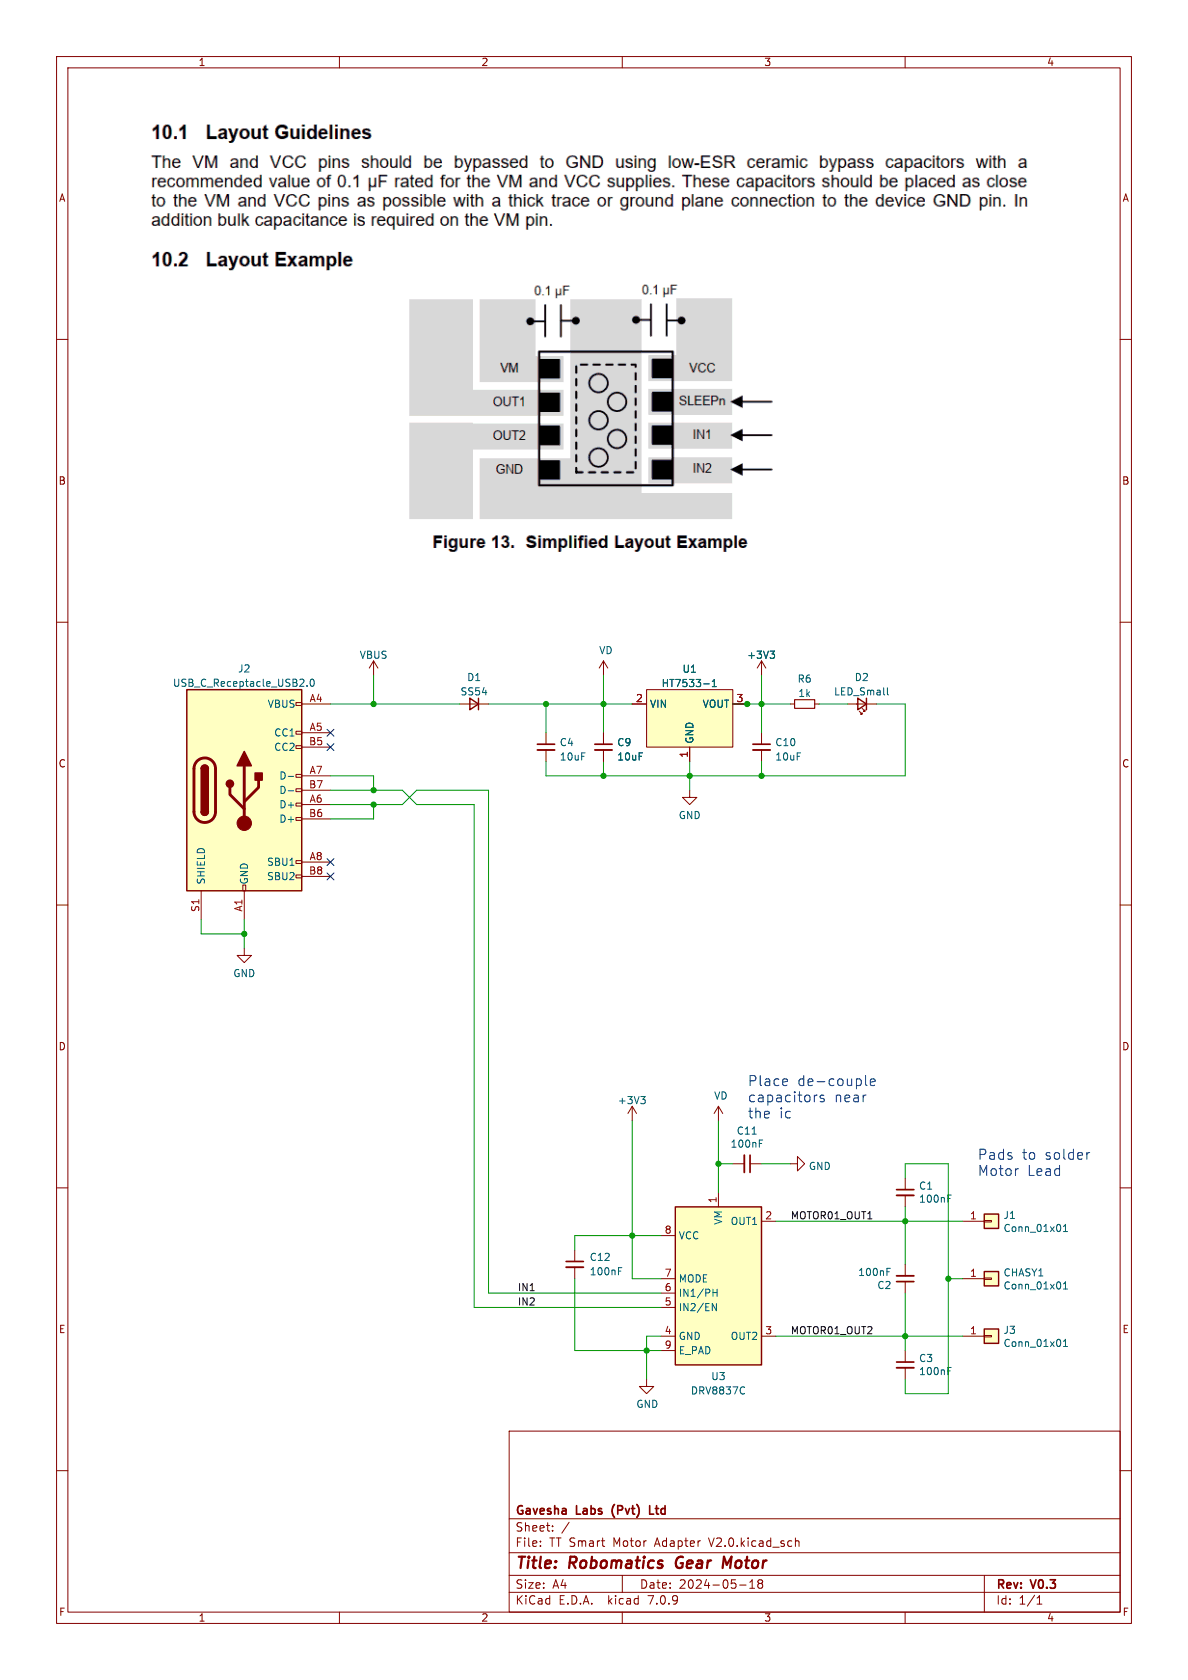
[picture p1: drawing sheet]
(kicad_sch (version 20230121) (generator eeschema)

 (paper "A4" portrait)

 (title_block
  (title "Robomatics Gear Motor")
  (date "2024-05-18")
  (rev "V0.3")
  (company "Gavesha Labs (Pvt) Ltd"))

 (lib_symbols
  (symbol "Connector:USB_C_Receptacle_USB2.0" (pin_names (offset 1.016)) (in_bom yes) (on_board yes)
   (property "Reference" "J" (at -10.16 19.05 0) (effects (font (size 1.27 1.27)) (justify left)))
   (property "Value" "USB_C_Receptacle_USB2.0" (at 19.05 19.05 0) (effects (font (size 1.27 1.27)) (justify right)))
   (property "Footprint" "" (at 3.81 0 0) (effects (font (size 1.27 1.27)) hide))
   (property "Datasheet" "https://www.usb.org/sites/default/files/documents/usb_type-c.zip" (at 3.81 0 0) (effects (font (size 1.27 1.27)) hide))
   (symbol "USB_C_Receptacle_USB2.0_0_0"
    (rectangle (start -0.254 -17.78) (end 0.254 -16.764) (stroke (width 0) (type default)) (fill (type none)))
    (rectangle (start 10.16 -14.986) (end 9.144 -15.494) (stroke (width 0) (type default)) (fill (type none)))
    (rectangle (start 10.16 -12.446) (end 9.144 -12.954) (stroke (width 0) (type default)) (fill (type none)))
    (rectangle (start 10.16 -4.826) (end 9.144 -5.334) (stroke (width 0) (type default)) (fill (type none)))
    (rectangle (start 10.16 -2.286) (end 9.144 -2.794) (stroke (width 0) (type default)) (fill (type none)))
    (rectangle (start 10.16 0.254) (end 9.144 -0.254) (stroke (width 0) (type default)) (fill (type none)))
    (rectangle (start 10.16 2.794) (end 9.144 2.286) (stroke (width 0) (type default)) (fill (type none)))
    (rectangle (start 10.16 7.874) (end 9.144 7.366) (stroke (width 0) (type default)) (fill (type none)))
    (rectangle (start 10.16 10.414) (end 9.144 9.906) (stroke (width 0) (type default)) (fill (type none)))
    (rectangle (start 10.16 15.494) (end 9.144 14.986) (stroke (width 0) (type default)) (fill (type none))))
   (symbol "USB_C_Receptacle_USB2.0_0_1"
    (rectangle (start -10.16 17.78) (end 10.16 -17.78) (stroke (width 0.254) (type default)) (fill (type background)))
    (arc (start -8.89 -3.81) (mid -6.985 -5.7067) (end -5.08 -3.81) (stroke (width 0.508) (type default)) (fill (type none)))
    (arc (start -7.62 -3.81) (mid -6.985 -4.4423) (end -6.35 -3.81) (stroke (width 0.254) (type default)) (fill (type none)))
    (arc (start -7.62 -3.81) (mid -6.985 -4.4423) (end -6.35 -3.81) (stroke (width 0.254) (type default)) (fill (type outline)))
    (rectangle (start -7.62 -3.81) (end -6.35 3.81) (stroke (width 0.254) (type default)) (fill (type outline)))
    (arc (start -6.35 3.81) (mid -6.985 4.4423) (end -7.62 3.81) (stroke (width 0.254) (type default)) (fill (type none)))
    (arc (start -6.35 3.81) (mid -6.985 4.4423) (end -7.62 3.81) (stroke (width 0.254) (type default)) (fill (type outline)))
    (arc (start -5.08 3.81) (mid -6.985 5.7067) (end -8.89 3.81) (stroke (width 0.508) (type default)) (fill (type none)))
    (circle (center -2.54 1.143) (radius 0.635) (stroke (width 0.254) (type default)) (fill (type outline)))
    (circle (center 0 -5.842) (radius 1.27) (stroke (width 0) (type default)) (fill (type outline)))
    (polyline (pts (xy -8.89 -3.81) (xy -8.89 3.81)) (stroke (width 0.508) (type default)) (fill (type none)))
    (polyline (pts (xy -5.08 3.81) (xy -5.08 -3.81)) (stroke (width 0.508) (type default)) (fill (type none)))
    (polyline (pts (xy 0 -5.842) (xy 0 4.318)) (stroke (width 0.508) (type default)) (fill (type none)))
    (polyline (pts (xy 0 -3.302) (xy -2.54 -0.762) (xy -2.54 0.508)) (stroke (width 0.508) (type default)) (fill (type none)))
    (polyline (pts (xy 0 -2.032) (xy 2.54 0.508) (xy 2.54 1.778)) (stroke (width 0.508) (type default)) (fill (type none)))
    (polyline (pts (xy -1.27 4.318) (xy 0 6.858) (xy 1.27 4.318) (xy -1.27 4.318)) (stroke (width 0.254) (type default)) (fill (type outline)))
    (rectangle (start 1.905 1.778) (end 3.175 3.048) (stroke (width 0.254) (type default)) (fill (type outline))))
   (symbol "USB_C_Receptacle_USB2.0_1_1"
    (pin passive line (at 0 -22.86 90) (length 5.08) (name "GND" (effects (font (size 1.27 1.27)))) (number "A1" (effects (font (size 1.27 1.27)))))
    (pin passive line (at 0 -22.86 90) (length 5.08) hide (name "GND" (effects (font (size 1.27 1.27)))) (number "A12" (effects (font (size 1.27 1.27)))))
    (pin passive line (at 15.24 15.24 180) (length 5.08) (name "VBUS" (effects (font (size 1.27 1.27)))) (number "A4" (effects (font (size 1.27 1.27)))))
    (pin bidirectional line (at 15.24 10.16 180) (length 5.08) (name "CC1" (effects (font (size 1.27 1.27)))) (number "A5" (effects (font (size 1.27 1.27)))))
    (pin bidirectional line (at 15.24 -2.54 180) (length 5.08) (name "D+" (effects (font (size 1.27 1.27)))) (number "A6" (effects (font (size 1.27 1.27)))))
    (pin bidirectional line (at 15.24 2.54 180) (length 5.08) (name "D-" (effects (font (size 1.27 1.27)))) (number "A7" (effects (font (size 1.27 1.27)))))
    (pin bidirectional line (at 15.24 -12.7 180) (length 5.08) (name "SBU1" (effects (font (size 1.27 1.27)))) (number "A8" (effects (font (size 1.27 1.27)))))
    (pin passive line (at 15.24 15.24 180) (length 5.08) hide (name "VBUS" (effects (font (size 1.27 1.27)))) (number "A9" (effects (font (size 1.27 1.27)))))
    (pin passive line (at 0 -22.86 90) (length 5.08) hide (name "GND" (effects (font (size 1.27 1.27)))) (number "B1" (effects (font (size 1.27 1.27)))))
    (pin passive line (at 0 -22.86 90) (length 5.08) hide (name "GND" (effects (font (size 1.27 1.27)))) (number "B12" (effects (font (size 1.27 1.27)))))
    (pin passive line (at 15.24 15.24 180) (length 5.08) hide (name "VBUS" (effects (font (size 1.27 1.27)))) (number "B4" (effects (font (size 1.27 1.27)))))
    (pin bidirectional line (at 15.24 7.62 180) (length 5.08) (name "CC2" (effects (font (size 1.27 1.27)))) (number "B5" (effects (font (size 1.27 1.27)))))
    (pin bidirectional line (at 15.24 -5.08 180) (length 5.08) (name "D+" (effects (font (size 1.27 1.27)))) (number "B6" (effects (font (size 1.27 1.27)))))
    (pin bidirectional line (at 15.24 0 180) (length 5.08) (name "D-" (effects (font (size 1.27 1.27)))) (number "B7" (effects (font (size 1.27 1.27)))))
    (pin bidirectional line (at 15.24 -15.24 180) (length 5.08) (name "SBU2" (effects (font (size 1.27 1.27)))) (number "B8" (effects (font (size 1.27 1.27)))))
    (pin passive line (at 15.24 15.24 180) (length 5.08) hide (name "VBUS" (effects (font (size 1.27 1.27)))) (number "B9" (effects (font (size 1.27 1.27)))))
    (pin passive line (at -7.62 -22.86 90) (length 5.08) (name "SHIELD" (effects (font (size 1.27 1.27)))) (number "S1" (effects (font (size 1.27 1.27)))))))
  (symbol "Connector_Generic:Conn_01x01" (pin_names (offset 1.016) hide) (in_bom yes) (on_board yes)
   (property "Reference" "J" (at 0 2.54 0) (effects (font (size 1.27 1.27))))
   (property "Value" "Conn_01x01" (at 0 -2.54 0) (effects (font (size 1.27 1.27))))
   (property "Footprint" "" (at 0 0 0) (effects (font (size 1.27 1.27)) hide))
   (property "Datasheet" "~" (at 0 0 0) (effects (font (size 1.27 1.27)) hide))
   (symbol "Conn_01x01_1_1"
    (rectangle (start -1.27 0.127) (end 0 -0.127) (stroke (width 0.1524) (type default)) (fill (type none)))
    (rectangle (start -1.27 1.27) (end 1.27 -1.27) (stroke (width 0.254) (type default)) (fill (type background)))
    (pin passive line (at -5.08 0 0) (length 3.81) (name "Pin_1" (effects (font (size 1.27 1.27)))) (number "1" (effects (font (size 1.27 1.27)))))))
  (symbol "DRV8212_1" (in_bom yes) (on_board yes)
   (property "Reference" "U" (at 0 -17.78 0) (effects (font (size 1.27 1.27))))
   (property "Value" "DRV8212_1" (at 0 -20.32 0) (effects (font (size 1.27 1.27))))
   (property "Footprint" "Package_SON:WSON-8-1EP_2x2mm_P0.5mm_EP0.9x1.6mm_ThermalVias" (at 0 12.7 0) (effects (font (size 1.27 1.27)) hide))
   (property "Datasheet" "" (at 0 12.7 0) (effects (font (size 1.27 1.27)) hide))
   (symbol "DRV8212_1_1_1"
    (rectangle (start -7.62 12.7) (end 7.62 -15.24) (stroke (width 0.254) (type default)) (fill (type background)))
    (pin power_in line (at 0 15.24 270) (length 2.54) (name "VM" (effects (font (size 1.27 1.27)))) (number "1" (effects (font (size 1.27 1.27)))))
    (pin output line (at 10.16 10.16 180) (length 2.54) (name "OUT1" (effects (font (size 1.27 1.27)))) (number "2" (effects (font (size 1.27 1.27)))))
    (pin output line (at 10.16 -10.16 180) (length 2.54) (name "OUT2" (effects (font (size 1.27 1.27)))) (number "3" (effects (font (size 1.27 1.27)))))
    (pin power_in line (at -10.16 -10.16 0) (length 2.54) (name "GND" (effects (font (size 1.27 1.27)))) (number "4" (effects (font (size 1.27 1.27)))))
    (pin input line (at -10.16 -5.08 0) (length 2.54) (name "IN2/EN" (effects (font (size 1.27 1.27)))) (number "5" (effects (font (size 1.27 1.27)))))
    (pin input line (at -10.16 -2.54 0) (length 2.54) (name "IN1/PH" (effects (font (size 1.27 1.27)))) (number "6" (effects (font (size 1.27 1.27)))))
    (pin input line (at -10.16 0 0) (length 2.54) (name "MODE" (effects (font (size 1.27 1.27)))) (number "7" (effects (font (size 1.27 1.27)))))
    (pin power_in line (at -10.16 7.62 0) (length 2.54) (name "VCC" (effects (font (size 1.27 1.27)))) (number "8" (effects (font (size 1.27 1.27)))))
    (pin passive line (at -10.16 -12.7 0) (length 2.54) (name "E_PAD" (effects (font (size 1.27 1.27)))) (number "9" (effects (font (size 1.27 1.27)))))))
  (symbol "Device:C_Small" (pin_numbers hide) (pin_names (offset 0.254) hide) (in_bom yes) (on_board yes)
   (property "Reference" "C" (at 0.254 1.778 0) (effects (font (size 1.27 1.27)) (justify left)))
   (property "Value" "C_Small" (at 0.254 -2.032 0) (effects (font (size 1.27 1.27)) (justify left)))
   (property "Footprint" "" (at 0 0 0) (effects (font (size 1.27 1.27)) hide))
   (property "Datasheet" "~" (at 0 0 0) (effects (font (size 1.27 1.27)) hide))
   (symbol "C_Small_0_1"
    (polyline (pts (xy -1.524 -0.508) (xy 1.524 -0.508)) (stroke (width 0.3302) (type default)) (fill (type none)))
    (polyline (pts (xy -1.524 0.508) (xy 1.524 0.508)) (stroke (width 0.3048) (type default)) (fill (type none))))
   (symbol "C_Small_1_1"
    (pin passive line (at 0 2.54 270) (length 2.032) (name "~" (effects (font (size 1.27 1.27)))) (number "1" (effects (font (size 1.27 1.27)))))
    (pin passive line (at 0 -2.54 90) (length 2.032) (name "~" (effects (font (size 1.27 1.27)))) (number "2" (effects (font (size 1.27 1.27)))))))
  (symbol "Device:D_Small" (pin_numbers hide) (pin_names (offset 0.254) hide) (in_bom yes) (on_board yes)
   (property "Reference" "D" (at -1.27 2.032 0) (effects (font (size 1.27 1.27)) (justify left)))
   (property "Value" "D_Small" (at -3.81 -2.032 0) (effects (font (size 1.27 1.27)) (justify left)))
   (property "Footprint" "" (at 0 0 90) (effects (font (size 1.27 1.27)) hide))
   (property "Datasheet" "~" (at 0 0 90) (effects (font (size 1.27 1.27)) hide))
   (symbol "D_Small_0_1"
    (polyline (pts (xy -0.762 -1.016) (xy -0.762 1.016)) (stroke (width 0.254) (type default)) (fill (type none)))
    (polyline (pts (xy -0.762 0) (xy 0.762 0)) (stroke (width 0) (type default)) (fill (type none)))
    (polyline (pts (xy 0.762 -1.016) (xy -0.762 0) (xy 0.762 1.016) (xy 0.762 -1.016)) (stroke (width 0.254) (type default)) (fill (type none))))
   (symbol "D_Small_1_1"
    (pin passive line (at -2.54 0 0) (length 1.778) (name "K" (effects (font (size 1.27 1.27)))) (number "1" (effects (font (size 1.27 1.27)))))
    (pin passive line (at 2.54 0 180) (length 1.778) (name "A" (effects (font (size 1.27 1.27)))) (number "2" (effects (font (size 1.27 1.27)))))))
  (symbol "Device:LED_Small" (pin_numbers hide) (pin_names (offset 0.254) hide) (in_bom yes) (on_board yes)
   (property "Reference" "D" (at -1.27 3.175 0) (effects (font (size 1.27 1.27)) (justify left)))
   (property "Value" "LED_Small" (at -4.445 -2.54 0) (effects (font (size 1.27 1.27)) (justify left)))
   (property "Footprint" "" (at 0 0 90) (effects (font (size 1.27 1.27)) hide))
   (property "Datasheet" "~" (at 0 0 90) (effects (font (size 1.27 1.27)) hide))
   (symbol "LED_Small_0_1"
    (polyline (pts (xy -0.762 -1.016) (xy -0.762 1.016)) (stroke (width 0.254) (type default)) (fill (type none)))
    (polyline (pts (xy 1.016 0) (xy -0.762 0)) (stroke (width 0) (type default)) (fill (type none)))
    (polyline (pts (xy 0.762 -1.016) (xy -0.762 0) (xy 0.762 1.016) (xy 0.762 -1.016)) (stroke (width 0.254) (type default)) (fill (type none)))
    (polyline (pts (xy 0 0.762) (xy -0.508 1.27) (xy -0.254 1.27) (xy -0.508 1.27) (xy -0.508 1.016)) (stroke (width 0) (type default)) (fill (type none)))
    (polyline (pts (xy 0.508 1.27) (xy 0 1.778) (xy 0.254 1.778) (xy 0 1.778) (xy 0 1.524)) (stroke (width 0) (type default)) (fill (type none))))
   (symbol "LED_Small_1_1"
    (pin passive line (at -2.54 0 0) (length 1.778) (name "K" (effects (font (size 1.27 1.27)))) (number "1" (effects (font (size 1.27 1.27)))))
    (pin passive line (at 2.54 0 180) (length 1.778) (name "A" (effects (font (size 1.27 1.27)))) (number "2" (effects (font (size 1.27 1.27)))))))
  (symbol "Device:R_Small" (pin_numbers hide) (pin_names (offset 0.254) hide) (in_bom yes) (on_board yes)
   (property "Reference" "R" (at 0.762 0.508 0) (effects (font (size 1.27 1.27)) (justify left)))
   (property "Value" "R_Small" (at 0.762 -1.016 0) (effects (font (size 1.27 1.27)) (justify left)))
   (property "Footprint" "" (at 0 0 0) (effects (font (size 1.27 1.27)) hide))
   (property "Datasheet" "~" (at 0 0 0) (effects (font (size 1.27 1.27)) hide))
   (symbol "R_Small_0_1"
    (rectangle (start -0.762 1.778) (end 0.762 -1.778) (stroke (width 0.2032) (type default)) (fill (type none))))
   (symbol "R_Small_1_1"
    (pin passive line (at 0 2.54 270) (length 0.762) (name "~" (effects (font (size 1.27 1.27)))) (number "1" (effects (font (size 1.27 1.27)))))
    (pin passive line (at 0 -2.54 90) (length 0.762) (name "~" (effects (font (size 1.27 1.27)))) (number "2" (effects (font (size 1.27 1.27)))))))
  (symbol "Holtek Semiconductor:HT7550-1" (in_bom yes) (on_board yes)
   (property "Reference" "U" (at 6.35 -8.89 0) (effects (font (size 1.27 1.27))))
   (property "Value" "HT7550-1" (at 10.16 -6.35 0) (effects (font (size 1.27 1.27))))
   (property "Footprint" "Package_TO_SOT_SMD:SOT-89-3" (at 0 0 0) (effects (font (size 1.27 1.27)) hide))
   (property "Datasheet" "" (at 0 0 0) (effects (font (size 1.27 1.27)) hide))
   (symbol "HT7550-1_0_1"
    (rectangle (start -7.62 5.08) (end 7.62 -5.08) (stroke (width 0.1524) (type default)) (fill (type background))))
   (symbol "HT7550-1_1_1"
    (pin power_in line (at 0 -7.62 90) (length 2.54) (name "GND" (effects (font (size 1.27 1.27)))) (number "1" (effects (font (size 1.27 1.27)))))
    (pin power_in line (at -10.16 2.54 0) (length 2.54) (name "VIN" (effects (font (size 1.27 1.27)))) (number "2" (effects (font (size 1.27 1.27)))))
    (pin power_out line (at 10.16 2.54 180) (length 2.54) (name "VOUT" (effects (font (size 1.27 1.27)))) (number "3" (effects (font (size 1.27 1.27)))))))
  (symbol "power:+3V3" (power) (pin_names (offset 0)) (in_bom yes) (on_board yes)
   (property "Reference" "#PWR" (at 0 -3.81 0) (effects (font (size 1.27 1.27)) hide))
   (property "Value" "+3V3" (at 0 3.556 0) (effects (font (size 1.27 1.27))))
   (property "Footprint" "" (at 0 0 0) (effects (font (size 1.27 1.27)) hide))
   (property "Datasheet" "" (at 0 0 0) (effects (font (size 1.27 1.27)) hide))
   (symbol "+3V3_0_1"
    (polyline (pts (xy -0.762 1.27) (xy 0 2.54)) (stroke (width 0) (type default)) (fill (type none)))
    (polyline (pts (xy 0 0) (xy 0 2.54)) (stroke (width 0) (type default)) (fill (type none)))
    (polyline (pts (xy 0 2.54) (xy 0.762 1.27)) (stroke (width 0) (type default)) (fill (type none))))
   (symbol "+3V3_1_1"
    (pin power_in line (at 0 0 90) (length 0) hide (name "+3V3" (effects (font (size 1.27 1.27)))) (number "1" (effects (font (size 1.27 1.27)))))))
  (symbol "power:GND" (power) (pin_names (offset 0)) (in_bom yes) (on_board yes)
   (property "Reference" "#PWR" (at 0 -6.35 0) (effects (font (size 1.27 1.27)) hide))
   (property "Value" "GND" (at 0 -3.81 0) (effects (font (size 1.27 1.27))))
   (property "Footprint" "" (at 0 0 0) (effects (font (size 1.27 1.27)) hide))
   (property "Datasheet" "" (at 0 0 0) (effects (font (size 1.27 1.27)) hide))
   (symbol "GND_0_1"
    (polyline (pts (xy 0 0) (xy 0 -1.27) (xy 1.27 -1.27) (xy 0 -2.54) (xy -1.27 -1.27) (xy 0 -1.27)) (stroke (width 0) (type default)) (fill (type none))))
   (symbol "GND_1_1"
    (pin power_in line (at 0 0 270) (length 0) hide (name "GND" (effects (font (size 1.27 1.27)))) (number "1" (effects (font (size 1.27 1.27)))))))
  (symbol "power:VBUS" (power) (pin_names (offset 0)) (in_bom yes) (on_board yes)
   (property "Reference" "#PWR" (at 0 -3.81 0) (effects (font (size 1.27 1.27)) hide))
   (property "Value" "VBUS" (at 0 3.81 0) (effects (font (size 1.27 1.27))))
   (property "Footprint" "" (at 0 0 0) (effects (font (size 1.27 1.27)) hide))
   (property "Datasheet" "" (at 0 0 0) (effects (font (size 1.27 1.27)) hide))
   (symbol "VBUS_0_1"
    (polyline (pts (xy -0.762 1.27) (xy 0 2.54)) (stroke (width 0) (type default)) (fill (type none)))
    (polyline (pts (xy 0 0) (xy 0 2.54)) (stroke (width 0) (type default)) (fill (type none)))
    (polyline (pts (xy 0 2.54) (xy 0.762 1.27)) (stroke (width 0) (type default)) (fill (type none))))
   (symbol "VBUS_1_1"
    (pin power_in line (at 0 0 90) (length 0) hide (name "VBUS" (effects (font (size 1.27 1.27)))) (number "1" (effects (font (size 1.27 1.27)))))))
  (symbol "power:VD" (power) (pin_names (offset 0)) (in_bom yes) (on_board yes)
   (property "Reference" "#PWR" (at 0 -3.81 0) (effects (font (size 1.27 1.27)) hide))
   (property "Value" "VD" (at 0 3.81 0) (effects (font (size 1.27 1.27))))
   (property "Footprint" "" (at 0 0 0) (effects (font (size 1.27 1.27)) hide))
   (property "Datasheet" "" (at 0 0 0) (effects (font (size 1.27 1.27)) hide))
   (symbol "VD_0_1"
    (polyline (pts (xy -0.762 1.27) (xy 0 2.54)) (stroke (width 0) (type default)) (fill (type none)))
    (polyline (pts (xy 0 0) (xy 0 2.54)) (stroke (width 0) (type default)) (fill (type none)))
    (polyline (pts (xy 0 2.54) (xy 0.762 1.27)) (stroke (width 0) (type default)) (fill (type none))))
   (symbol "VD_1_1"
    (pin power_in line (at 0 0 90) (length 0) hide (name "VD" (effects (font (size 1.27 1.27)))) (number "1" (effects (font (size 1.27 1.27))))))))

 (junction (at 160.02 215.9) (diameter 0) (color 0 0 0 0))
 (junction (at 114.3 238.76) (diameter 0) (color 0 0 0 0))
 (junction (at 127 205.74) (diameter 0) (color 0 0 0 0))
 (junction (at 160.02 236.22) (diameter 0) (color 0 0 0 0))
 (junction (at 66.04 139.7) (diameter 0) (color 0 0 0 0))
 (junction (at 121.92 137.16) (diameter 0) (color 0 0 0 0))
 (junction (at 111.76 218.44) (diameter 0) (color 0 0 0 0))
 (junction (at 167.64 226.06) (diameter 0) (color 0 0 0 0))
 (junction (at 134.62 124.46) (diameter 0) (color 0 0 0 0))
 (junction (at 66.04 124.46) (diameter 0) (color 0 0 0 0))
 (junction (at 106.68 124.46) (diameter 0) (color 0 0 0 0))
 (junction (at 134.62 137.16) (diameter 0) (color 0 0 0 0))
 (junction (at 43.18 165.1) (diameter 0) (color 0 0 0 0))
 (junction (at 96.52 124.46) (diameter 0) (color 0 0 0 0))
 (junction (at 106.68 137.16) (diameter 0) (color 0 0 0 0))
 (junction (at 66.04 142.24) (diameter 0) (color 0 0 0 0))
 (junction (at 132.08 124.46) (diameter 0) (color 0 0 0 0))

 (no_connect (at 58.42 152.4))
 (no_connect (at 58.42 132.08))
 (no_connect (at 58.42 129.54))
 (no_connect (at 58.42 154.94))

 (wire (pts (xy 58.42 144.78) (xy 66.04 144.78)) (stroke (width 0) (type default)))
 (wire (pts (xy 106.68 137.16) (xy 121.92 137.16)) (stroke (width 0) (type default)))
 (wire (pts (xy 160.02 246.38) (xy 167.64 246.38)) (stroke (width 0) (type default)))
 (wire (pts (xy 58.42 139.7) (xy 66.04 139.7)) (stroke (width 0) (type default)))
 (wire (pts (xy 35.56 162.56) (xy 35.56 165.1)) (stroke (width 0) (type default)))
 (wire (pts (xy 114.3 238.76) (xy 114.3 243.84)) (stroke (width 0) (type default)))
 (wire (pts (xy 43.18 162.56) (xy 43.18 165.1)) (stroke (width 0) (type default)))
 (wire (pts (xy 111.76 218.44) (xy 116.84 218.44)) (stroke (width 0) (type default)))
 (wire (pts (xy 121.92 137.16) (xy 121.92 139.7)) (stroke (width 0) (type default)))
 (wire (pts (xy 160.02 215.9) (xy 170.18 215.9)) (stroke (width 0) (type default)))
 (wire (pts (xy 134.62 137.16) (xy 134.62 134.62)) (stroke (width 0) (type default)))
 (wire (pts (xy 66.04 119.38) (xy 66.04 124.46)) (stroke (width 0) (type default)))
 (wire (pts (xy 137.16 236.22) (xy 160.02 236.22)) (stroke (width 0) (type default)))
 (wire (pts (xy 66.04 142.24) (xy 71.12 142.24)) (stroke (width 0) (type default)))
 (wire (pts (xy 71.12 142.24) (xy 73.66 139.7)) (stroke (width 0) (type default)))
 (wire (pts (xy 127 198.12) (xy 127 205.74)) (stroke (width 0) (type default)))
 (wire (pts (xy 160.02 205.74) (xy 160.02 208.28)) (stroke (width 0) (type default)))
 (wire (pts (xy 43.18 165.1) (xy 43.18 167.64)) (stroke (width 0) (type default)))
 (wire (pts (xy 127 210.82) (xy 127 205.74)) (stroke (width 0) (type default)))
 (wire (pts (xy 160.02 124.46) (xy 154.94 124.46)) (stroke (width 0) (type default)))
 (wire (pts (xy 86.36 124.46) (xy 96.52 124.46)) (stroke (width 0) (type default)))
 (wire (pts (xy 114.3 238.76) (xy 114.3 236.22)) (stroke (width 0) (type default)))
 (wire (pts (xy 106.68 134.62) (xy 106.68 137.16)) (stroke (width 0) (type default)))
 (wire (pts (xy 86.36 228.6) (xy 86.36 139.7)) (stroke (width 0) (type default)))
 (wire (pts (xy 134.62 119.38) (xy 134.62 124.46)) (stroke (width 0) (type default)))
 (wire (pts (xy 121.92 134.62) (xy 121.92 137.16)) (stroke (width 0) (type default)))
 (wire (pts (xy 121.92 137.16) (xy 134.62 137.16)) (stroke (width 0) (type default)))
 (wire (pts (xy 160.02 213.36) (xy 160.02 215.9)) (stroke (width 0) (type default)))
 (wire (pts (xy 132.08 124.46) (xy 134.62 124.46)) (stroke (width 0) (type default)))
 (wire (pts (xy 160.02 236.22) (xy 170.18 236.22)) (stroke (width 0) (type default)))
 (wire (pts (xy 134.62 137.16) (xy 160.02 137.16)) (stroke (width 0) (type default)))
 (wire (pts (xy 116.84 228.6) (xy 86.36 228.6)) (stroke (width 0) (type default)))
 (wire (pts (xy 73.66 139.7) (xy 86.36 139.7)) (stroke (width 0) (type default)))
 (wire (pts (xy 96.52 124.46) (xy 106.68 124.46)) (stroke (width 0) (type default)))
 (wire (pts (xy 66.04 137.16) (xy 66.04 139.7)) (stroke (width 0) (type default)))
 (wire (pts (xy 66.04 139.7) (xy 71.12 139.7)) (stroke (width 0) (type default)))
 (wire (pts (xy 83.82 142.24) (xy 83.82 231.14)) (stroke (width 0) (type default)))
 (wire (pts (xy 167.64 226.06) (xy 167.64 205.74)) (stroke (width 0) (type default)))
 (wire (pts (xy 96.52 134.62) (xy 96.52 137.16)) (stroke (width 0) (type default)))
 (wire (pts (xy 71.12 139.7) (xy 73.66 142.24)) (stroke (width 0) (type default)))
 (wire (pts (xy 160.02 236.22) (xy 160.02 238.76)) (stroke (width 0) (type default)))
 (wire (pts (xy 106.68 124.46) (xy 106.68 129.54)) (stroke (width 0) (type default)))
 (wire (pts (xy 160.02 223.52) (xy 160.02 215.9)) (stroke (width 0) (type default)))
 (wire (pts (xy 73.66 142.24) (xy 83.82 142.24)) (stroke (width 0) (type default)))
 (wire (pts (xy 111.76 218.44) (xy 111.76 226.06)) (stroke (width 0) (type default)))
 (wire (pts (xy 106.68 119.38) (xy 106.68 124.46)) (stroke (width 0) (type default)))
 (wire (pts (xy 96.52 124.46) (xy 96.52 129.54)) (stroke (width 0) (type default)))
 (wire (pts (xy 114.3 238.76) (xy 116.84 238.76)) (stroke (width 0) (type default)))
 (wire (pts (xy 58.42 124.46) (xy 66.04 124.46)) (stroke (width 0) (type default)))
 (wire (pts (xy 160.02 228.6) (xy 160.02 236.22)) (stroke (width 0) (type default)))
 (wire (pts (xy 83.82 231.14) (xy 116.84 231.14)) (stroke (width 0) (type default)))
 (wire (pts (xy 106.68 124.46) (xy 111.76 124.46)) (stroke (width 0) (type default)))
 (wire (pts (xy 66.04 144.78) (xy 66.04 142.24)) (stroke (width 0) (type default)))
 (wire (pts (xy 66.04 124.46) (xy 81.28 124.46)) (stroke (width 0) (type default)))
 (wire (pts (xy 96.52 137.16) (xy 106.68 137.16)) (stroke (width 0) (type default)))
 (wire (pts (xy 134.62 205.74) (xy 139.7 205.74)) (stroke (width 0) (type default)))
 (wire (pts (xy 127 205.74) (xy 129.54 205.74)) (stroke (width 0) (type default)))
 (wire (pts (xy 160.02 243.84) (xy 160.02 246.38)) (stroke (width 0) (type default)))
 (wire (pts (xy 101.6 238.76) (xy 114.3 238.76)) (stroke (width 0) (type default)))
 (wire (pts (xy 144.78 124.46) (xy 149.86 124.46)) (stroke (width 0) (type default)))
 (wire (pts (xy 101.6 218.44) (xy 101.6 220.98)) (stroke (width 0) (type default)))
 (wire (pts (xy 101.6 218.44) (xy 111.76 218.44)) (stroke (width 0) (type default)))
 (wire (pts (xy 139.7 124.46) (xy 134.62 124.46)) (stroke (width 0) (type default)))
 (wire (pts (xy 58.42 137.16) (xy 66.04 137.16)) (stroke (width 0) (type default)))
 (wire (pts (xy 167.64 226.06) (xy 170.18 226.06)) (stroke (width 0) (type default)))
 (wire (pts (xy 111.76 226.06) (xy 116.84 226.06)) (stroke (width 0) (type default)))
 (wire (pts (xy 134.62 124.46) (xy 134.62 129.54)) (stroke (width 0) (type default)))
 (wire (pts (xy 129.54 124.46) (xy 132.08 124.46)) (stroke (width 0) (type default)))
 (wire (pts (xy 160.02 137.16) (xy 160.02 124.46)) (stroke (width 0) (type default)))
 (wire (pts (xy 137.16 215.9) (xy 160.02 215.9)) (stroke (width 0) (type default)))
 (wire (pts (xy 111.76 198.12) (xy 111.76 218.44)) (stroke (width 0) (type default)))
 (wire (pts (xy 101.6 226.06) (xy 101.6 238.76)) (stroke (width 0) (type default)))
 (wire (pts (xy 167.64 246.38) (xy 167.64 226.06)) (stroke (width 0) (type default)))
 (wire (pts (xy 114.3 236.22) (xy 116.84 236.22)) (stroke (width 0) (type default)))
 (wire (pts (xy 58.42 142.24) (xy 66.04 142.24)) (stroke (width 0) (type default)))
 (wire (pts (xy 167.64 205.74) (xy 160.02 205.74)) (stroke (width 0) (type default)))
 (wire (pts (xy 35.56 165.1) (xy 43.18 165.1)) (stroke (width 0) (type default)))

 (image (at 106.68 60.96) (scale 2.00909)
  (data))

 (text "Place de-couple\ncapacitors near\nthe ic" (at 132.08 198.12 0) (effects (font (size 1.778 1.778)) (justify left bottom)))
 (text "Pads to solder \nMotor Lead" (at 172.72 208.28 0) (effects (font (size 1.778 1.778)) (justify left bottom)))

 (label "IN2" (at 91.44 231.14 0) (fields_autoplaced) (effects (font (size 1.27 1.27)) (justify left bottom)))
 (label "MOTOR01_OUT2" (at 139.7 236.22 0) (fields_autoplaced) (effects (font (size 1.27 1.27)) (justify left bottom)))
 (label "IN1" (at 91.44 228.6 0) (fields_autoplaced) (effects (font (size 1.27 1.27)) (justify left bottom)))
 (label "MOTOR01_OUT1" (at 139.7 215.9 0) (fields_autoplaced) (effects (font (size 1.27 1.27)) (justify left bottom)))

 (symbol (lib_id "Connector_Generic:Conn_01x01") (at 175.26 215.9 0) (unit 1) (in_bom yes) (on_board yes) (dnp no)
  (property "Reference" "J1" (at 177.292 214.8332 0) (effects (font (size 1.27 1.27)) (justify left)))
  (property "Value" "Conn_01x01" (at 177.292 217.1446 0) (effects (font (size 1.27 1.27)) (justify left)))
  (property "Footprint" "Connector_Wire:SolderWirePad_1x01_SMD_4x4mm" (at 175.26 215.9 0) (effects (font (size 1.27 1.27)) hide))
  (property "Datasheet" "~" (at 175.26 215.9 0) (effects (font (size 1.27 1.27)) hide)) (pin "1"))

 (symbol (lib_id "Connector_Generic:Conn_01x01") (at 175.26 236.22 0) (unit 1) (in_bom yes) (on_board yes) (dnp no)
  (property "Reference" "J3" (at 177.292 235.1532 0) (effects (font (size 1.27 1.27)) (justify left)))
  (property "Value" "Conn_01x01" (at 177.292 237.4646 0) (effects (font (size 1.27 1.27)) (justify left)))
  (property "Footprint" "Connector_Wire:SolderWirePad_1x01_SMD_4x4mm" (at 175.26 236.22 0) (effects (font (size 1.27 1.27)) hide))
  (property "Datasheet" "~" (at 175.26 236.22 0) (effects (font (size 1.27 1.27)) hide)) (pin "1"))

 (symbol (lib_id "Connector_Generic:Conn_01x01") (at 175.26 226.06 0) (unit 1) (in_bom yes) (on_board yes) (dnp no)
  (property "Reference" "CHASY1" (at 177.292 224.9932 0) (effects (font (size 1.27 1.27)) (justify left)))
  (property "Value" "Conn_01x01" (at 177.292 227.3046 0) (effects (font (size 1.27 1.27)) (justify left)))
  (property "Footprint" "Connector_Wire:SolderWirePad_1x01_SMD_4x4mm" (at 175.26 226.06 0) (effects (font (size 1.27 1.27)) hide))
  (property "Datasheet" "~" (at 175.26 226.06 0) (effects (font (size 1.27 1.27)) hide)) (pin "1"))

 (symbol (lib_id "Device:C_Small") (at 106.68 132.08 0) (unit 1) (in_bom yes) (on_board yes) (dnp no) (fields_autoplaced)
  (property "Reference" "C9" (at 109.0041 131.2516 0) (effects (font (size 1.27 1.27)) (justify left)))
  (property "Value" "10uF" (at 109.0041 133.7885 0) (effects (font (size 1.27 1.27)) (justify left)))
  (property "Footprint" "Capacitor_SMD:C_0805_2012Metric" (at 106.68 132.08 0) (effects (font (size 1.27 1.27)) hide))
  (property "Datasheet" "~" (at 106.68 132.08 0) (effects (font (size 1.27 1.27)) hide)) (pin "1") (pin "2"))

 (symbol (lib_id "power:GND") (at 121.92 139.7 0) (unit 1) (in_bom yes) (on_board yes) (dnp no) (fields_autoplaced)
  (property "Reference" "#PWR03" (at 121.92 146.05 0) (effects (font (size 1.27 1.27)) hide))
  (property "Value" "GND" (at 121.92 144.1434 0) (effects (font (size 1.27 1.27))))
  (property "Footprint" "" (at 121.92 139.7 0) (effects (font (size 1.27 1.27)) hide))
  (property "Datasheet" "" (at 121.92 139.7 0) (effects (font (size 1.27 1.27)) hide)) (pin "1"))

 (symbol (lib_id "Connector:USB_C_Receptacle_USB2.0") (at 43.18 139.7 0) (unit 1) (in_bom yes) (on_board yes) (dnp no) (fields_autoplaced)
  (property "Reference" "J2" (at 43.18 118.2202 0) (effects (font (size 1.27 1.27))))
  (property "Value" "USB_C_Receptacle_USB2.0" (at 43.18 120.7571 0) (effects (font (size 1.27 1.27))))
  (property "Footprint" "Connector_USB:USB_C_Receptacle_HRO_TYPE-C-31-M-12" (at 46.99 139.7 0) (effects (font (size 1.27 1.27)) hide))
  (property "Datasheet" "https://www.usb.org/sites/default/files/documents/usb_type-c.zip" (at 46.99 139.7 0) (effects (font (size 1.27 1.27)) hide)) (pin "A1") (pin "A12") (pin "A4") (pin "A5") (pin "A6") (pin "A7") (pin "A8") (pin "A9") (pin "B1") (pin "B12") (pin "B4") (pin "B5") (pin "B6") (pin "B7") (pin "B8") (pin "B9") (pin "S1"))

 (symbol (lib_id "power:+3V3") (at 111.76 198.12 0) (unit 1) (in_bom yes) (on_board yes) (dnp no) (fields_autoplaced)
  (property "Reference" "#PWR0103" (at 111.76 201.93 0) (effects (font (size 1.27 1.27)) hide))
  (property "Value" "+3V3" (at 111.76 194.5442 0) (effects (font (size 1.27 1.27))))
  (property "Footprint" "" (at 111.76 198.12 0) (effects (font (size 1.27 1.27)) hide))
  (property "Datasheet" "" (at 111.76 198.12 0) (effects (font (size 1.27 1.27)) hide)) (pin "1"))

 (symbol (lib_id "power:VBUS") (at 66.04 119.38 0) (unit 1) (in_bom yes) (on_board yes) (dnp no) (fields_autoplaced)
  (property "Reference" "#PWR0101" (at 66.04 123.19 0) (effects (font (size 1.27 1.27)) hide))
  (property "Value" "VBUS" (at 66.04 115.8042 0) (effects (font (size 1.27 1.27))))
  (property "Footprint" "" (at 66.04 119.38 0) (effects (font (size 1.27 1.27)) hide))
  (property "Datasheet" "" (at 66.04 119.38 0) (effects (font (size 1.27 1.27)) hide)) (pin "1"))

 (symbol (lib_id "power:VD") (at 106.68 119.38 0) (unit 1) (in_bom yes) (on_board yes) (dnp no)
  (property "Reference" "#PWR01" (at 106.68 123.19 0) (effects (font (size 1.27 1.27)) hide))
  (property "Value" "VD" (at 107.1118 114.9858 0) (effects (font (size 1.27 1.27))))
  (property "Footprint" "" (at 106.68 119.38 0) (effects (font (size 1.27 1.27)) hide))
  (property "Datasheet" "" (at 106.68 119.38 0) (effects (font (size 1.27 1.27)) hide)) (pin "1"))

 (symbol (lib_id "Holtek Semiconductor:HT7550-1") (at 121.92 127 0) (unit 1) (in_bom yes) (on_board yes) (dnp no) (fields_autoplaced)
  (property "Reference" "U1" (at 121.92 118.271 0) (effects (font (size 1.27 1.27))))
  (property "Value" "HT7533-1" (at 121.92 120.8079 0) (effects (font (size 1.27 1.27))))
  (property "Footprint" "Package_TO_SOT_SMD:SOT-89-3" (at 121.92 127 0) (effects (font (size 1.27 1.27)) hide))
  (property "Datasheet" "" (at 121.92 127 0) (effects (font (size 1.27 1.27)) hide)) (pin "1") (pin "2") (pin "3"))

 (symbol (lib_id "Device:LED_Small") (at 152.4 124.46 180) (unit 1) (in_bom yes) (on_board yes) (dnp no) (fields_autoplaced)
  (property "Reference" "D2" (at 152.3365 119.7442 0) (effects (font (size 1.27 1.27))))
  (property "Value" "LED_Small" (at 152.3365 122.2811 0) (effects (font (size 1.27 1.27))))
  (property "Footprint" "LED_SMD:LED_0603_1608Metric" (at 152.4 124.46 90) (effects (font (size 1.27 1.27)) hide))
  (property "Datasheet" "~" (at 152.4 124.46 90) (effects (font (size 1.27 1.27)) hide)) (pin "1") (pin "2"))

 (symbol (lib_id "Device:C_Small") (at 134.62 132.08 0) (unit 1) (in_bom yes) (on_board yes) (dnp no) (fields_autoplaced)
  (property "Reference" "C10" (at 136.9441 131.2516 0) (effects (font (size 1.27 1.27)) (justify left)))
  (property "Value" "10uF" (at 136.9441 133.7885 0) (effects (font (size 1.27 1.27)) (justify left)))
  (property "Footprint" "Capacitor_SMD:C_0805_2012Metric" (at 134.62 132.08 0) (effects (font (size 1.27 1.27)) hide))
  (property "Datasheet" "~" (at 134.62 132.08 0) (effects (font (size 1.27 1.27)) hide)) (pin "1") (pin "2"))

 (symbol (lib_name "DRV8212_1") (lib_id "TI_Motor_Drivers:DRV8212") (at 127 226.06 0) (unit 1) (in_bom yes) (on_board yes) (dnp no) (fields_autoplaced)
  (property "Reference" "U3" (at 127 243.3304 0) (effects (font (size 1.27 1.27))))
  (property "Value" "DRV8837C" (at 127 245.8673 0) (effects (font (size 1.27 1.27))))
  (property "Footprint" "Package_SON:WSON-8-1EP_2x2mm_P0.5mm_EP0.9x1.6mm_ThermalVias" (at 127 213.36 0) (effects (font (size 1.27 1.27)) hide))
  (property "Datasheet" "" (at 127 213.36 0) (effects (font (size 1.27 1.27)) hide)) (pin "1") (pin "2") (pin "3") (pin "4") (pin "5") (pin "6") (pin "7") (pin "8") (pin "9"))

 (symbol (lib_id "Device:C_Small") (at 160.02 241.3 0) (unit 1) (in_bom yes) (on_board yes) (dnp no)
  (property "Reference" "C3" (at 162.3568 240.1316 0) (effects (font (size 1.27 1.27)) (justify left)))
  (property "Value" "100nF" (at 162.3568 242.443 0) (effects (font (size 1.27 1.27)) (justify left)))
  (property "Footprint" "Capacitor_SMD:C_0805_2012Metric_Pad1.15x1.40mm_HandSolder" (at 160.02 241.3 0) (effects (font (size 1.27 1.27)) hide))
  (property "Datasheet" "~" (at 160.02 241.3 0) (effects (font (size 1.27 1.27)) hide)) (pin "1") (pin "2"))

 (symbol (lib_id "power:GND") (at 114.3 243.84 0) (unit 1) (in_bom yes) (on_board yes) (dnp no)
  (property "Reference" "#PWR017" (at 114.3 250.19 0) (effects (font (size 1.27 1.27)) hide))
  (property "Value" "GND" (at 114.427 248.2342 0) (effects (font (size 1.27 1.27))))
  (property "Footprint" "" (at 114.3 243.84 0) (effects (font (size 1.27 1.27)) hide))
  (property "Datasheet" "" (at 114.3 243.84 0) (effects (font (size 1.27 1.27)) hide)) (pin "1"))

 (symbol (lib_id "power:+3V3") (at 134.62 119.38 0) (unit 1) (in_bom yes) (on_board yes) (dnp no) (fields_autoplaced)
  (property "Reference" "#PWR0102" (at 134.62 123.19 0) (effects (font (size 1.27 1.27)) hide))
  (property "Value" "+3V3" (at 134.62 115.8042 0) (effects (font (size 1.27 1.27))))
  (property "Footprint" "" (at 134.62 119.38 0) (effects (font (size 1.27 1.27)) hide))
  (property "Datasheet" "" (at 134.62 119.38 0) (effects (font (size 1.27 1.27)) hide)) (pin "1"))

 (symbol (lib_id "power:VD") (at 127 198.12 0) (unit 1) (in_bom yes) (on_board yes) (dnp no)
  (property "Reference" "#PWR013" (at 127 201.93 0) (effects (font (size 1.27 1.27)) hide))
  (property "Value" "VD" (at 127.4318 193.7258 0) (effects (font (size 1.27 1.27))))
  (property "Footprint" "" (at 127 198.12 0) (effects (font (size 1.27 1.27)) hide))
  (property "Datasheet" "" (at 127 198.12 0) (effects (font (size 1.27 1.27)) hide)) (pin "1"))

 (symbol (lib_id "power:GND") (at 43.18 167.64 0) (unit 1) (in_bom yes) (on_board yes) (dnp no) (fields_autoplaced)
  (property "Reference" "#PWR05" (at 43.18 173.99 0) (effects (font (size 1.27 1.27)) hide))
  (property "Value" "GND" (at 43.18 172.0834 0) (effects (font (size 1.27 1.27))))
  (property "Footprint" "" (at 43.18 167.64 0) (effects (font (size 1.27 1.27)) hide))
  (property "Datasheet" "" (at 43.18 167.64 0) (effects (font (size 1.27 1.27)) hide)) (pin "1"))

 (symbol (lib_id "Device:C_Small") (at 160.02 226.06 180) (unit 1) (in_bom yes) (on_board yes) (dnp no)
  (property "Reference" "C2" (at 157.6832 227.2284 0) (effects (font (size 1.27 1.27)) (justify left)))
  (property "Value" "100nF" (at 157.6832 224.917 0) (effects (font (size 1.27 1.27)) (justify left)))
  (property "Footprint" "Capacitor_SMD:C_0402_1005Metric" (at 160.02 226.06 0) (effects (font (size 1.27 1.27)) hide))
  (property "Datasheet" "~" (at 160.02 226.06 0) (effects (font (size 1.27 1.27)) hide)) (pin "1") (pin "2"))

 (symbol (lib_id "Device:C_Small") (at 96.52 132.08 0) (unit 1) (in_bom yes) (on_board yes) (dnp no) (fields_autoplaced)
  (property "Reference" "C4" (at 98.8441 131.2516 0) (effects (font (size 1.27 1.27)) (justify left)))
  (property "Value" "10uF" (at 98.8441 133.7885 0) (effects (font (size 1.27 1.27)) (justify left)))
  (property "Footprint" "Capacitor_SMD:C_0805_2012Metric" (at 96.52 132.08 0) (effects (font (size 1.27 1.27)) hide))
  (property "Datasheet" "~" (at 96.52 132.08 0) (effects (font (size 1.27 1.27)) hide)) (pin "1") (pin "2"))

 (symbol (lib_id "power:GND") (at 139.7 205.74 90) (unit 1) (in_bom yes) (on_board yes) (dnp no) (fields_autoplaced)
  (property "Reference" "#PWR014" (at 146.05 205.74 0) (effects (font (size 1.27 1.27)) hide))
  (property "Value" "GND" (at 142.875 206.1738 90) (effects (font (size 1.27 1.27)) (justify right)))
  (property "Footprint" "" (at 139.7 205.74 0) (effects (font (size 1.27 1.27)) hide))
  (property "Datasheet" "" (at 139.7 205.74 0) (effects (font (size 1.27 1.27)) hide)) (pin "1"))

 (symbol (lib_id "Device:C_Small") (at 160.02 210.82 0) (unit 1) (in_bom yes) (on_board yes) (dnp no)
  (property "Reference" "C1" (at 162.3568 209.6516 0) (effects (font (size 1.27 1.27)) (justify left)))
  (property "Value" "100nF" (at 162.3568 211.963 0) (effects (font (size 1.27 1.27)) (justify left)))
  (property "Footprint" "Capacitor_SMD:C_0805_2012Metric_Pad1.15x1.40mm_HandSolder" (at 160.02 210.82 0) (effects (font (size 1.27 1.27)) hide))
  (property "Datasheet" "~" (at 160.02 210.82 0) (effects (font (size 1.27 1.27)) hide)) (pin "1") (pin "2"))

 (symbol (lib_id "Device:C_Small") (at 132.08 205.74 270) (unit 1) (in_bom yes) (on_board yes) (dnp no)
  (property "Reference" "C11" (at 132.08 199.9234 90) (effects (font (size 1.27 1.27))))
  (property "Value" "100nF" (at 132.08 202.2348 90) (effects (font (size 1.27 1.27))))
  (property "Footprint" "Capacitor_SMD:C_0402_1005Metric" (at 132.08 205.74 0) (effects (font (size 1.27 1.27)) hide))
  (property "Datasheet" "~" (at 132.08 205.74 0) (effects (font (size 1.27 1.27)) hide)) (pin "1") (pin "2"))

 (symbol (lib_id "Device:R_Small") (at 142.24 124.46 90) (unit 1) (in_bom yes) (on_board yes) (dnp no) (fields_autoplaced)
  (property "Reference" "R6" (at 142.24 120.0236 90) (effects (font (size 1.27 1.27))))
  (property "Value" "1k" (at 142.24 122.5605 90) (effects (font (size 1.27 1.27))))
  (property "Footprint" "Resistor_SMD:R_0402_1005Metric" (at 142.24 124.46 0) (effects (font (size 1.27 1.27)) hide))
  (property "Datasheet" "~" (at 142.24 124.46 0) (effects (font (size 1.27 1.27)) hide)) (pin "1") (pin "2"))

 (symbol (lib_id "Device:C_Small") (at 101.6 223.52 0) (unit 1) (in_bom no) (on_board yes) (dnp no) (fields_autoplaced)
  (property "Reference" "C12" (at 104.14 222.2563 0) (effects (font (size 1.27 1.27)) (justify left)))
  (property "Value" "100nF" (at 104.14 224.7963 0) (effects (font (size 1.27 1.27)) (justify left)))
  (property "Footprint" "Capacitor_SMD:C_0402_1005Metric" (at 101.6 223.52 0) (effects (font (size 1.27 1.27)) hide))
  (property "Datasheet" "~" (at 101.6 223.52 0) (effects (font (size 1.27 1.27)) hide)) (pin "1") (pin "2"))

 (symbol (lib_id "Device:D_Small") (at 83.82 124.46 180) (unit 1) (in_bom yes) (on_board yes) (dnp no) (fields_autoplaced)
  (property "Reference" "D1" (at 83.82 119.7442 0) (effects (font (size 1.27 1.27))))
  (property "Value" "SS54" (at 83.82 122.2811 0) (effects (font (size 1.27 1.27))))
  (property "Footprint" "Diode_SMD:D_SMA" (at 83.82 124.46 90) (effects (font (size 1.27 1.27)) hide))
  (property "Datasheet" "~" (at 83.82 124.46 90) (effects (font (size 1.27 1.27)) hide)) (pin "1") (pin "2"))

 (sheet_instances (path "" (page "1"))))
